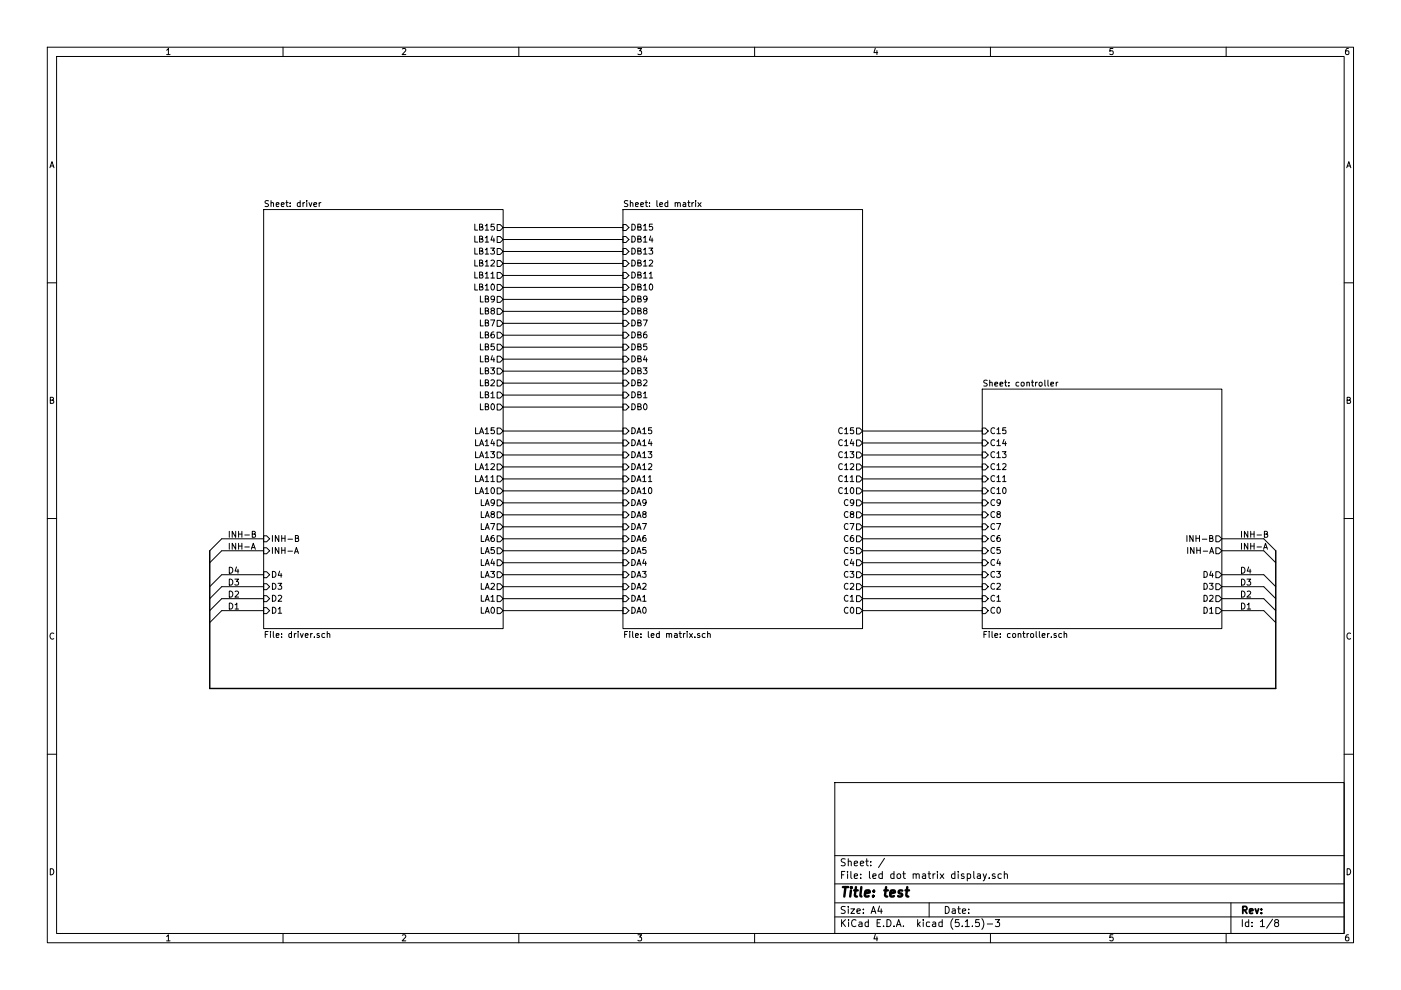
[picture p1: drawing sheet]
EESchema Schematic File Version 4
EELAYER 30 0
EELAYER END
$Descr A4 11693 8268
encoding utf-8
Sheet 1 8
Title "test"
Date ""
Rev ""
Comp ""
Comment1 ""
Comment2 ""
Comment3 ""
Comment4 ""
$EndDescr
$Sheet
S 2200 1750 2000 3500
U 5F5984FE
F0 "driver" 50
F1 "driver.sch" 50
F2 "LA0" O R 4200 5100 50 
F3 "LA1" O R 4200 5000 50 
F4 "LA2" O R 4200 4900 50 
F5 "LA3" O R 4200 4800 50 
F6 "LA4" O R 4200 4700 50 
F7 "LA5" O R 4200 4600 50 
F8 "LA6" O R 4200 4500 50 
F9 "LA7" O R 4200 4400 50 
F10 "LA8" O R 4200 4300 50 
F11 "LA9" O R 4200 4200 50 
F12 "LA10" O R 4200 4100 50 
F13 "LA11" O R 4200 4000 50 
F14 "LA12" O R 4200 3900 50 
F15 "LA13" O R 4200 3800 50 
F16 "LA14" O R 4200 3700 50 
F17 "LA15" O R 4200 3600 50 
F18 "LB0" O R 4200 3400 50 
F19 "LB1" O R 4200 3300 50 
F20 "LB2" O R 4200 3200 50 
F21 "LB3" O R 4200 3100 50 
F22 "LB4" O R 4200 3000 50 
F23 "LB5" O R 4200 2900 50 
F24 "LB6" O R 4200 2800 50 
F25 "LB7" O R 4200 2700 50 
F26 "LB8" O R 4200 2600 50 
F27 "LB9" O R 4200 2500 50 
F28 "LB10" O R 4200 2400 50 
F29 "LB11" O R 4200 2300 50 
F30 "LB12" O R 4200 2200 50 
F31 "LB13" O R 4200 2100 50 
F32 "LB14" O R 4200 2000 50 
F33 "LB15" O R 4200 1900 50 
F34 "D1" I L 2200 5100 50 
F35 "D2" I L 2200 5000 50 
F36 "D3" I L 2200 4900 50 
F37 "D4" I L 2200 4800 50 
F38 "INH-A" I L 2200 4600 50 
F39 "INH-B" I L 2200 4500 50 
$EndSheet
Entry Wire Line
	1750 4600 1850 4500
Entry Wire Line
	1750 4700 1850 4600
Text Label 10350 4500 0    50   ~ 0
INH-B
$Sheet
S 5200 1750 2000 3500
U 5F54EEE0
F0 "led matrix" 50
F1 "led matrix.sch" 50
F2 "C0" O R 7200 5100 50 
F3 "C1" O R 7200 5000 50 
F4 "C2" O R 7200 4900 50 
F5 "C3" O R 7200 4800 50 
F6 "C4" O R 7200 4700 50 
F7 "C5" O R 7200 4600 50 
F8 "C6" O R 7200 4500 50 
F9 "C7" O R 7200 4400 50 
F10 "C8" O R 7200 4300 50 
F11 "C9" O R 7200 4200 50 
F12 "C10" O R 7200 4100 50 
F13 "C11" O R 7200 4000 50 
F14 "C12" O R 7200 3900 50 
F15 "C13" O R 7200 3800 50 
F16 "C14" O R 7200 3700 50 
F17 "C15" O R 7200 3600 50 
F18 "DA0" I L 5200 5100 50 
F19 "DA1" I L 5200 5000 50 
F20 "DA2" I L 5200 4900 50 
F21 "DA3" I L 5200 4800 50 
F22 "DA4" I L 5200 4700 50 
F23 "DA5" I L 5200 4600 50 
F24 "DA6" I L 5200 4500 50 
F25 "DA7" I L 5200 4400 50 
F26 "DB0" I L 5200 3400 50 
F27 "DB1" I L 5200 3300 50 
F28 "DB2" I L 5200 3200 50 
F29 "DB3" I L 5200 3100 50 
F30 "DB4" I L 5200 3000 50 
F31 "DB5" I L 5200 2900 50 
F32 "DB6" I L 5200 2800 50 
F33 "DB7" I L 5200 2700 50 
F34 "DA8" I L 5200 4300 50 
F35 "DA9" I L 5200 4200 50 
F36 "DA10" I L 5200 4100 50 
F37 "DA11" I L 5200 4000 50 
F38 "DA12" I L 5200 3900 50 
F39 "DA13" I L 5200 3800 50 
F40 "DA14" I L 5200 3700 50 
F41 "DA15" I L 5200 3600 50 
F42 "DB8" I L 5200 2600 50 
F43 "DB9" I L 5200 2500 50 
F44 "DB10" I L 5200 2400 50 
F45 "DB11" I L 5200 2300 50 
F46 "DB12" I L 5200 2200 50 
F47 "DB13" I L 5200 2100 50 
F48 "DB14" I L 5200 2000 50 
F49 "DB15" I L 5200 1900 50 
$EndSheet
$Sheet
S 8200 3250 2000 2000
U 5F5A0E48
F0 "controller" 50
F1 "controller.sch" 50
F2 "D1" O R 10200 5100 50 
F3 "D2" O R 10200 5000 50 
F4 "D3" O R 10200 4900 50 
F5 "D4" O R 10200 4800 50 
F6 "C0" I L 8200 5100 50 
F7 "C1" I L 8200 5000 50 
F8 "C2" I L 8200 4900 50 
F9 "C3" I L 8200 4800 50 
F10 "C4" I L 8200 4700 50 
F11 "C5" I L 8200 4600 50 
F12 "C6" I L 8200 4500 50 
F13 "C7" I L 8200 4400 50 
F14 "C8" I L 8200 4300 50 
F15 "C9" I L 8200 4200 50 
F16 "C10" I L 8200 4100 50 
F17 "C11" I L 8200 4000 50 
F18 "C12" I L 8200 3900 50 
F19 "C13" I L 8200 3800 50 
F20 "C14" I L 8200 3700 50 
F21 "C15" I L 8200 3600 50 
F22 "INH-A" O R 10200 4600 50 
F23 "INH-B" O R 10200 4500 50 
$EndSheet
Wire Wire Line
	4200 5100 5200 5100
Wire Wire Line
	4200 5000 5200 5000
Wire Wire Line
	4200 4900 5200 4900
Wire Wire Line
	4200 4800 5200 4800
Wire Wire Line
	4200 4700 5200 4700
Wire Wire Line
	4200 4600 5200 4600
Wire Wire Line
	4200 4500 5200 4500
Wire Wire Line
	4200 4400 5200 4400
Wire Wire Line
	4200 4300 5200 4300
Wire Wire Line
	4200 4200 5200 4200
Wire Wire Line
	4200 4100 5200 4100
Wire Wire Line
	4200 4000 5200 4000
Wire Wire Line
	4200 3900 5200 3900
Wire Wire Line
	4200 3800 5200 3800
Wire Wire Line
	4200 3700 5200 3700
Wire Wire Line
	4200 3600 5200 3600
Wire Wire Line
	4200 3400 5200 3400
Wire Wire Line
	4200 3300 5200 3300
Wire Wire Line
	4200 3200 5200 3200
Wire Wire Line
	4200 3100 5200 3100
Wire Wire Line
	4200 3000 5200 3000
Wire Wire Line
	4200 2900 5200 2900
Wire Wire Line
	4200 2800 5200 2800
Wire Wire Line
	4200 2700 5200 2700
Wire Wire Line
	4200 2600 5200 2600
Wire Wire Line
	4200 2500 5200 2500
Wire Wire Line
	4200 2400 5200 2400
Wire Wire Line
	4200 2300 5200 2300
Wire Wire Line
	4200 2200 5200 2200
Wire Wire Line
	4200 2100 5200 2100
Wire Wire Line
	4200 2000 5200 2000
Wire Wire Line
	4200 1900 5200 1900
Wire Wire Line
	7200 3600 8200 3600
Wire Wire Line
	7200 3700 8200 3700
Wire Wire Line
	7200 3800 8200 3800
Wire Wire Line
	7200 3900 8200 3900
Wire Wire Line
	7200 4000 8200 4000
Wire Wire Line
	7200 4100 8200 4100
Wire Wire Line
	7200 4200 8200 4200
Wire Wire Line
	7200 4300 8200 4300
Wire Wire Line
	7200 4400 8200 4400
Wire Wire Line
	7200 4500 8200 4500
Wire Wire Line
	7200 4600 8200 4600
Wire Wire Line
	7200 4700 8200 4700
Wire Wire Line
	7200 4800 8200 4800
Wire Wire Line
	7200 4900 8200 4900
Wire Wire Line
	7200 5000 8200 5000
Wire Wire Line
	7200 5100 8200 5100
Wire Wire Line
	2200 4800 1850 4800
Wire Wire Line
	2200 4900 1850 4900
Wire Wire Line
	2200 5000 1850 5000
Wire Wire Line
	2200 5100 1850 5100
Entry Wire Line
	1750 4900 1850 4800
Entry Wire Line
	1750 5000 1850 4900
Entry Wire Line
	1750 5100 1850 5000
Entry Wire Line
	1750 5200 1850 5100
Wire Wire Line
	10550 4500 10200 4500
Wire Wire Line
	10550 4600 10200 4600
Wire Wire Line
	10550 4800 10200 4800
Wire Wire Line
	10550 4900 10200 4900
Wire Wire Line
	10550 5000 10200 5000
Wire Wire Line
	10550 5100 10200 5100
Entry Wire Line
	10550 4500 10650 4600
Entry Wire Line
	10550 4600 10650 4700
Entry Wire Line
	10550 4800 10650 4900
Entry Wire Line
	10550 4900 10650 5000
Entry Wire Line
	10550 5000 10650 5100
Entry Wire Line
	10550 5100 10650 5200
Wire Bus Line
	10650 5750 1750 5750
Text Label 1900 5100 0    50   ~ 0
D1
Text Label 1900 5000 0    50   ~ 0
D2
Text Label 1900 4900 0    50   ~ 0
D3
Text Label 1900 4800 0    50   ~ 0
D4
Text Label 10350 4600 0    50   ~ 0
INH-A
Text Label 10350 5100 0    50   ~ 0
D1
Text Label 10350 5000 0    50   ~ 0
D2
Text Label 10350 4900 0    50   ~ 0
D3
Text Label 10350 4800 0    50   ~ 0
D4
Wire Wire Line
	2200 4500 1850 4500
Wire Wire Line
	1850 4600 2200 4600
Text Label 1900 4500 0    50   ~ 0
INH-B
Text Label 1900 4600 0    50   ~ 0
INH-A
Wire Bus Line
	1750 4600 1750 5750
Wire Bus Line
	10650 4600 10650 5750
$EndSCHEMATC
